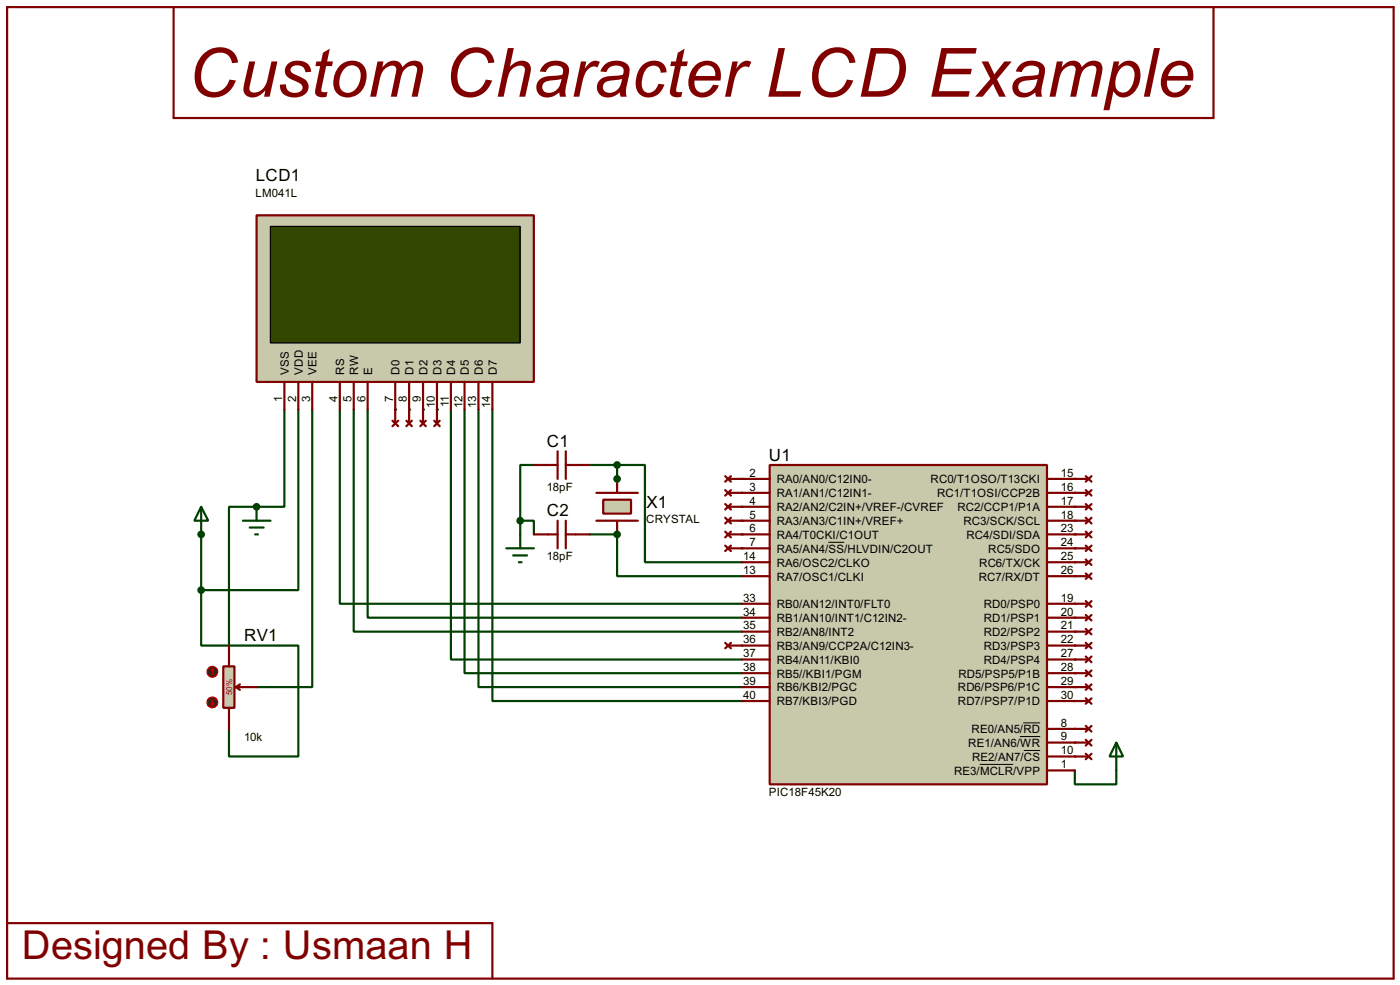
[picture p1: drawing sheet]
<svg xmlns="http://www.w3.org/2000/svg" width="256mm" height="180mm" viewBox="0 0 256 180" stroke-linecap="round" stroke-linejoin="round" font-family="sans-serif">
<circle cx="36.9" cy="97.8" r=".2" fill="#004000"/>
<path d="M36.9 97.8v20.4h17.8v20.3h-12.7v-5.1" fill="none" stroke="#004000" stroke-width=".4"/>
<g fill="#004000">
<circle cx="80.1" cy="75" r=".2"/>
<circle cx="77.5" cy="75" r=".2"/>
<circle cx="75" cy="75" r=".2"/>
<circle cx="72.4" cy="75" r=".2"/>
</g>
<path d="M54.7 75v33h-17.8M57.2 75v50.8h-10.2" fill="none" stroke="#004000" stroke-width=".4"/>
<g fill="#004000">
<circle cx="135.9" cy="97.8" r=".2"/>
<circle cx="135.9" cy="100.4" r=".2"/>
</g>
<path d="M62.3 75v35.5h73.6M64.8 75v40.6h71.1M67.4 75v38.1h68.5" fill="none" stroke="#004000" stroke-width=".4"/>
<circle cx="135.9" cy="118.2" r=".2" fill="#004000"/>
<path d="M82.6 75v45.7h53.3M85.1 75v48.2h50.8M87.7 75v50.8h48.2M90.2 75v53.3h45.7" fill="none" stroke="#004000" stroke-width=".4"/>
<g fill="#004000">
<circle cx="196.9" cy="87.7" r=".2"/>
<circle cx="196.9" cy="95.3" r=".2"/>
<circle cx="196.9" cy="97.8" r=".2"/>
<circle cx="196.9" cy="100.4" r=".2"/>
<circle cx="196.9" cy="102.9" r=".2"/>
<circle cx="196.9" cy="105.5" r=".2"/>
<circle cx="196.9" cy="110.5" r=".2"/>
<circle cx="196.9" cy="113.1" r=".2"/>
<circle cx="196.9" cy="115.6" r=".2"/>
<circle cx="196.9" cy="118.2" r=".2"/>
<circle cx="196.9" cy="120.7" r=".2"/>
<circle cx="196.9" cy="123.2" r=".2"/>
<circle cx="196.9" cy="125.8" r=".2"/>
<circle cx="196.9" cy="128.3" r=".2"/>
<circle cx="196.9" cy="133.4" r=".2"/>
<circle cx="196.9" cy="135.9" r=".2"/>
<circle cx="196.9" cy="138.5" r=".2"/>
</g>
<path d="M196.9 141v2.6h7.6v-2.6" fill="none" stroke="#004000" stroke-width=".4"/>
<g fill="#004000">
<circle cx="196.9" cy="90.2" r=".2"/>
<circle cx="196.9" cy="92.8" r=".2"/>
<circle cx="135.9" cy="87.7" r=".2"/>
<circle cx="135.9" cy="90.2" r=".2"/>
<circle cx="135.9" cy="92.8" r=".2"/>
<circle cx="135.9" cy="95.3" r=".2"/>
<circle cx="113.1" cy="97.8" r=".2"/>
</g>
<path d="M108 97.8h5.1v7.7h22.8" fill="none" stroke="#004000" stroke-width=".4"/>
<circle cx="113.1" cy="87.7" r=".2" fill="#004000"/>
<path d="M95.3 95.3h2.5v2.5M95.3 95.3v2.5M97.8 85.1h-2.5v10.2M108 85.1h5.1M113.1 85.1h5.1v17.8h17.7M113.1 85.1v2.6" fill="none" stroke="#004000" stroke-width=".4"/>
<circle cx="47" cy="92.8" r=".2" fill="#004000"/>
<path d="M52.1 75v17.8h-10.1v25.4" fill="none" stroke="#004000" stroke-width=".4"/>
<path d="M1.3 1.3h254v177.8h-254zM31.8 1.3v20.3h190.5v-20.3M1.3 169h88.9v10.1" fill="none" stroke="#800000" stroke-width=".4"/>
<path d="M40.9 122h2.1v7.6h-2.1z" fill="#c8c8aa" stroke="#800000" stroke-width=".4"/>
<path d="M42 118.2v3.8M42 129.6v3.8M43.2 125.8l.8 .5M43.2 125.8h3.8M44 125.3l-.8 .5" fill="none" stroke="#800000" stroke-width=".4"/>
<circle cx="38.9" cy="123" r="1" fill="#400000" stroke="#f00" stroke-width=".2"/>
<path d="M38.9 122.5l-.2 .2M38.9 122.5l.3 .2M38.9 122.5v1" fill="none" stroke="#f00" stroke-width=".2"/>
<circle cx="38.9" cy="128.6" r="1" fill="#400000" stroke="#f00" stroke-width=".2"/>
<path d="M38.7 128.8l.2 .3M38.9 128.1v1M39.2 128.8l-.3 .3" fill="none" stroke="#f00" stroke-width=".2"/>
<path d="M36.9 92.8l1.3 2.5h-2.6zM36.9 92.8v5M204.5 135.9l1.3 2.6h-2.5zM204.5 135.9v5.1" fill="none" stroke="#004000" stroke-width=".4"/>
<g fill="#004000" stroke="#004000" stroke-width=".4">
<circle cx="36.8" cy="97.8" r=".5"/>
<circle cx="36.8" cy="108" r=".5"/>
</g>
<path d="M71.9 77l1.1 1M72.4 75v2.5M73 77l-1.1 1M74.5 77l1 1M75 75v2.5M75.5 77l-1 1M77 77l1 1M77.5 75v2.5M78 77l-1 1M79.6 77l1 1M80.1 75v2.5M80.6 77l-1 1" fill="none" stroke="#800000" stroke-width=".4"/>
<path d="M47 39.4h50.8v30.5h-50.8z" fill="#c8c8aa" stroke="#800000" stroke-width=".4"/>
<path d="M49.6 41.5h45.7v21.3h-45.7z" fill="#324600" stroke="#000" stroke-width=".25"/>
<g fill="none" stroke="#800000" stroke-width=".4">
<path d="M52.1 69.9v5.1M54.7 69.9v5.1M57.2 69.9v5.1M62.3 69.9v5.1M64.8 69.9v5.1M67.4 69.9v5.1M72.4 69.9v5.1M75 69.9v5.1M77.5 69.9v5.1M80.1 69.9v5.1M82.6 69.9v5.1M85.1 69.9v5.1"/>
<path d="M87.7 69.9v5.1M90.2 69.9v5.1M132.9 87.2l1 1M132.9 89.7l1 1M132.9 92.3l1 1M132.9 94.8l1 1M132.9 97.3l1 1.1M132.9 99.9l1 1M133.4 87.7h2.5M133.4 90.2h2.5M133.4 92.8h2.5M133.4 95.3h2.5"/>
<path d="M133.4 97.8h2.5M133.9 87.2l-1 1M133.9 89.7l-1 1M133.9 92.3l-1 1M133.9 94.8l-1 1M133.9 97.3l-1 1.1M133.9 99.9l-1 1M196.9 87.7h2.5M196.9 90.2h2.5M196.9 92.8h2.5M196.9 95.3h2.5M196.9 97.8h2.5"/>
<path d="M198.9 87.2l1.1 1M198.9 89.7l1.1 1M198.9 92.3l1.1 1M198.9 94.8l1.1 1M198.9 97.3l1.1 1.1M198.9 99.9l1.1 1M200 87.2l-1.1 1M200 89.7l-1.1 1M200 92.3l-1.1 1M200 94.8l-1.1 1M200 97.3l-1.1 1.1M200 99.9l-1.1 1"/>
<path d="M132.9 117.7l1 1M133.4 100.4h2.5M133.4 118.2h2.5M133.9 117.7l-1 1M196.9 100.4h2.5M196.9 118.2h2.5M196.9 102.9h2.5M196.9 105.5h2.5M196.9 110.5h2.5M196.9 113.1h2.5M196.9 115.6h2.5M198.9 102.4l1.1 1"/>
<path d="M198.9 105l1.1 1M198.9 110l1.1 1.1M198.9 112.6l1.1 1M198.9 115.1l1.1 1M198.9 117.7l1.1 1M200 102.4l-1.1 1M200 105l-1.1 1M200 110l-1.1 1.1M200 112.6l-1.1 1M200 115.1l-1.1 1M200 117.7l-1.1 1M196.9 120.7h2.5"/>
<path d="M196.9 123.2h2.5M196.9 125.8h2.5M196.9 128.3h2.5M196.9 135.9h2.5M196.9 133.4h2.5M196.9 138.5h2.5M198.9 120.2l1.1 1M198.9 122.7l1.1 1.1M198.9 125.3l1.1 1M198.9 127.8l1.1 1M198.9 135.4l1.1 1.1M198.9 132.9l1.1 1"/>
<path d="M198.9 138l1.1 1M200 120.2l-1.1 1M200 122.7l-1.1 1.1M200 125.3l-1.1 1M200 127.8l-1.1 1M200 135.4l-1.1 1.1M200 132.9l-1.1 1M200 138l-1.1 1"/>
</g>
<path d="M141 85.1h50.8v58.5h-50.8z" fill="#c8c8aa" stroke="#800000" stroke-width=".4"/>
<g fill="none" stroke="#800000" stroke-width=".4">
<path d="M109.3 95.3h7.6M109.3 90.2h7.6M135.9 97.8h5.1M135.9 87.7h5.1M135.9 95.3h5.1M135.9 90.2h5.1M135.9 92.8h5.1M191.8 97.8h5.1M191.8 87.7h5.1M191.8 95.3h5.1M191.8 90.2h5.1M191.8 92.8h5.1"/>
<path d="M135.9 100.4h5.1M135.9 102.9h5.1M135.9 105.5h5.1M135.9 110.5h5.1M135.9 113.1h5.1M135.9 115.6h5.1M135.9 118.2h5.1M191.8 100.4h5.1M191.8 102.9h5.1M191.8 105.5h5.1M191.8 110.5h5.1M191.8 113.1h5.1"/>
<path d="M191.8 115.6h5.1M191.8 118.2h5.1M135.9 120.7h5.1M135.9 123.2h5.1M135.9 125.8h5.1M135.9 128.3h5.1M191.8 120.7h5.1M191.8 123.2h5.1M191.8 125.8h5.1M191.8 128.3h5.1M191.8 133.4h5.1M191.8 135.9h5.1"/>
<path d="M191.8 138.5h5.1M191.8 141h5.1"/>
</g>
<path d="M151.8 99.3h2.9M179.5 139.9h6.1M186.9 134.8h3.7M187.5 132.3h3.1M187.6 137.4h3" fill="none" stroke="#000" stroke-width=".18"/>
<path d="M110.5 91.5h5.1v2.5h-5.1z" fill="#c8c8aa" stroke="#800000" stroke-width=".4"/>
<path d="M97.8 85.1h4.4M97.8 97.8h4.4M102.2 82.6v5.1M102.2 95.3v5.1M103.7 82.6v5.1M103.7 95.3v5.1M103.7 85.1h4.3M103.7 97.8h4.3M113.1 87.7v2.5M113.1 95.3v2.5" fill="none" stroke="#800000" stroke-width=".4"/>
<g fill="#004000" stroke="#004000" stroke-width=".4">
<circle cx="113" cy="97.8" r=".5"/>
<circle cx="113" cy="87.7" r=".5"/>
<circle cx="95.3" cy="95.3" r=".5"/>
<circle cx="113" cy="85.1" r=".5"/>
<circle cx="47" cy="92.8" r=".5"/>
</g>
<path d="M44.5 95.3h5.1M45.8 96.6h2.5M46.8 97.8h.5M47 92.8v2.5M95.3 97.8v2.6M92.8 100.4h5M94 101.7h2.6M95.1 102.9h.5" fill="none" stroke="#004000" stroke-width=".4"/>
<text font-size="13.9" fill="#800000" x="34.5" y="17.7">Custom Character LCD Example</text>
<text font-size="8.2" fill="#800000" x="4" y="175.6">Designed By : Usmaan H</text>
<g font-size="3.5">
<text x="46.9" y="33.2">LCD1</text>
<text x="100.2" y="81.8">C1</text>
<text x="140.9" y="84.3">U1</text>
<text x="100.2" y="94.5">C2</text>
<text x="118.4" y="92.9">X1</text>
<text x="44.8" y="117.4">RV1</text>
</g>
<g font-size="2.4">
<text x="46.8" y="36.1">LM041L</text>
<text x="52.9" y="68.6" transform="rotate(-90 52.9 68.6)">VSS</text>
<text x="55.5" y="68.6" transform="rotate(-90 55.5 68.6)">VDD</text>
<text x="58" y="68.6" transform="rotate(-90 58 68.6)">VEE</text>
<text x="63.1" y="68.6" transform="rotate(-90 63.1 68.6)">RS</text>
<text x="65.6" y="68.6" transform="rotate(-90 65.6 68.6)">RW</text>
<text x="68.2" y="68.6" transform="rotate(-90 68.2 68.6)">E</text>
<text x="73.2" y="68.6" transform="rotate(-90 73.2 68.6)">D0</text>
<text x="75.8" y="68.6" transform="rotate(-90 75.8 68.6)">D1</text>
<text x="78.3" y="68.6" transform="rotate(-90 78.3 68.6)">D2</text>
<text x="80.9" y="68.6" transform="rotate(-90 80.9 68.6)">D3</text>
<text x="83.4" y="68.6" transform="rotate(-90 83.4 68.6)">D4</text>
<text x="85.9" y="68.6" transform="rotate(-90 85.9 68.6)">D5</text>
<text x="88.5" y="68.6" transform="rotate(-90 88.5 68.6)">D6</text>
<text x="91" y="68.6" transform="rotate(-90 91 68.6)">D7</text>
<text x="51.7" y="73.6" transform="rotate(-90 51.7 73.6)">1</text>
<text x="54.3" y="73.6" transform="rotate(-90 54.3 73.6)">2</text>
<text x="56.8" y="73.6" transform="rotate(-90 56.8 73.6)">3</text>
<text x="61.9" y="73.6" transform="rotate(-90 61.9 73.6)">4</text>
<text x="64.4" y="73.6" transform="rotate(-90 64.4 73.6)">5</text>
<text x="67" y="73.6" transform="rotate(-90 67 73.6)">6</text>
<text x="72" y="73.6" transform="rotate(-90 72 73.6)">7</text>
<text x="74.6" y="73.6" transform="rotate(-90 74.6 73.6)">8</text>
<text x="77.1" y="73.6" transform="rotate(-90 77.1 73.6)">9</text>
<text x="79.7" y="74.7" transform="rotate(-90 79.7 74.7)">10</text>
<text x="82.2" y="74.5" transform="rotate(-90 82.2 74.5)">11</text>
<text x="84.7" y="74.7" transform="rotate(-90 84.7 74.7)">12</text>
<text x="87.3" y="74.7" transform="rotate(-90 87.3 74.7)">13</text>
<text x="89.8" y="74.7" transform="rotate(-90 89.8 74.7)">14</text>
<text x="100.2" y="89.9">18pF</text>
<text x="137.3" y="87.3">2</text>
<text x="137.3" y="89.8">3</text>
<text x="142.3" y="88.5">RA0/AN0/C12IN0-</text>
<text x="170.5" y="88.5">RC0/T1OSO/T13CKI</text>
<text x="194.4" y="87.3">15</text>
<text x="194.4" y="89.8">16</text>
<text x="118.4" y="95.8">CRYSTAL</text>
<text x="137.3" y="92.4">4</text>
<text x="137.3" y="94.9">5</text>
<text x="142.3" y="91">RA1/AN1/C12IN1-</text>
<text x="142.3" y="93.6">RA2/AN2/C2IN+/VREF-/CVREF</text>
<text x="171.7" y="91">RC1/T1OSI/CCP2B</text>
<text x="175.4" y="93.6">RC2/CCP1/P1A</text>
<text x="194.4" y="94.9">18</text>
<text x="194.4" y="92.4">17</text>
<text x="137.3" y="97.4">6</text>
<text x="137.3" y="100">7</text>
<text x="142.3" y="98.6">RA4/T0CKI/C1OUT</text>
<text x="142.3" y="101.2">RA5/AN4/SS/HLVDIN/C2OUT</text>
<text x="142.3" y="96.1">RA3/AN3/C1IN+/VREF+</text>
<text x="176.5" y="96.1">RC3/SCK/SCL</text>
<text x="177" y="98.6">RC4/SDI/SDA</text>
<text x="181" y="101.2">RC5/SDO</text>
<text x="194.4" y="97.4">23</text>
<text x="194.4" y="100">24</text>
<text x="100.2" y="102.6">18pF</text>
<text x="136.2" y="102.5">14</text>
<text x="136.2" y="105.1">13</text>
<text x="142.3" y="103.7">RA6/OSC2/CLKO</text>
<text x="142.3" y="106.3">RA7/OSC1/CLKI</text>
<text x="179.3" y="106.3">RC7/RX/DT</text>
<text x="179.4" y="103.7">RC6/TX/CK</text>
<text x="194.4" y="102.5">25</text>
<text x="194.4" y="105.1">26</text>
<text x="136.2" y="110.1">33</text>
<text x="136.2" y="112.7">34</text>
<text x="142.3" y="111.3">RB0/AN12/INT0/FLT0</text>
<text x="142.3" y="113.9">RB1/AN10/INT1/C12IN2-</text>
<text x="180.2" y="111.3">RD0/PSP0</text>
<text x="180.2" y="113.9">RD1/PSP1</text>
<text x="194.4" y="110.1">19</text>
<text x="194.4" y="112.7">20</text>
<text x="136.2" y="115.2">35</text>
<text x="136.2" y="117.8">36</text>
<text x="142.3" y="116.4">RB2/AN8/INT2</text>
<text x="142.3" y="119">RB3/AN9/CCP2A/C12IN3-</text>
<text x="180.2" y="116.4">RD2/PSP2</text>
<text x="180.2" y="119">RD3/PSP3</text>
<text x="194.4" y="115.2">21</text>
<text x="194.4" y="117.8">22</text>
<text x="136.2" y="120.3">37</text>
<text x="136.2" y="122.8">38</text>
<text x="136.2" y="125.4">39</text>
<text x="142.3" y="121.5">RB4/AN11/KBI0</text>
<text x="142.3" y="124">RB5//KBI1/PGM</text>
<text x="175.6" y="124">RD5/PSP5/P1B</text>
<text x="180.2" y="121.5">RD4/PSP4</text>
<text x="194.4" y="120.3">27</text>
<text x="194.4" y="122.8">28</text>
<text x="194.4" y="125.4">29</text>
<text x="136.2" y="127.9">40</text>
<text x="142.3" y="126.6">RB6/KBI2/PGC</text>
<text x="142.3" y="129.1">RB7/KBI3/PGD</text>
<text x="175.5" y="126.6">RD6/PSP6/P1C</text>
<text x="175.5" y="129.1">RD7/PSP7/P1D</text>
<text x="194.4" y="127.9">30</text>
<text x="44.7" y="135.6">10k</text>
<text x="177.4" y="136.7">RE1/AN6/WR</text>
<text x="178" y="134.2">RE0/AN5/RD</text>
<text x="194.4" y="133">8</text>
<text x="194.4" y="135.5">9</text>
<text x="174.8" y="141.8">RE3/MCLR/VPP</text>
<text x="178.1" y="139.3">RE2/AN7/CS</text>
<text x="194.4" y="138.1">10</text>
<text x="194.4" y="140.6">1</text>
<text x="140.8" y="145.8">PIC18F45K20</text>
</g>
<text font-size="1.7" fill="#c00000" x="42.6" y="127.2" transform="rotate(-90 42.6 127.2)">50%</text>
</svg>
